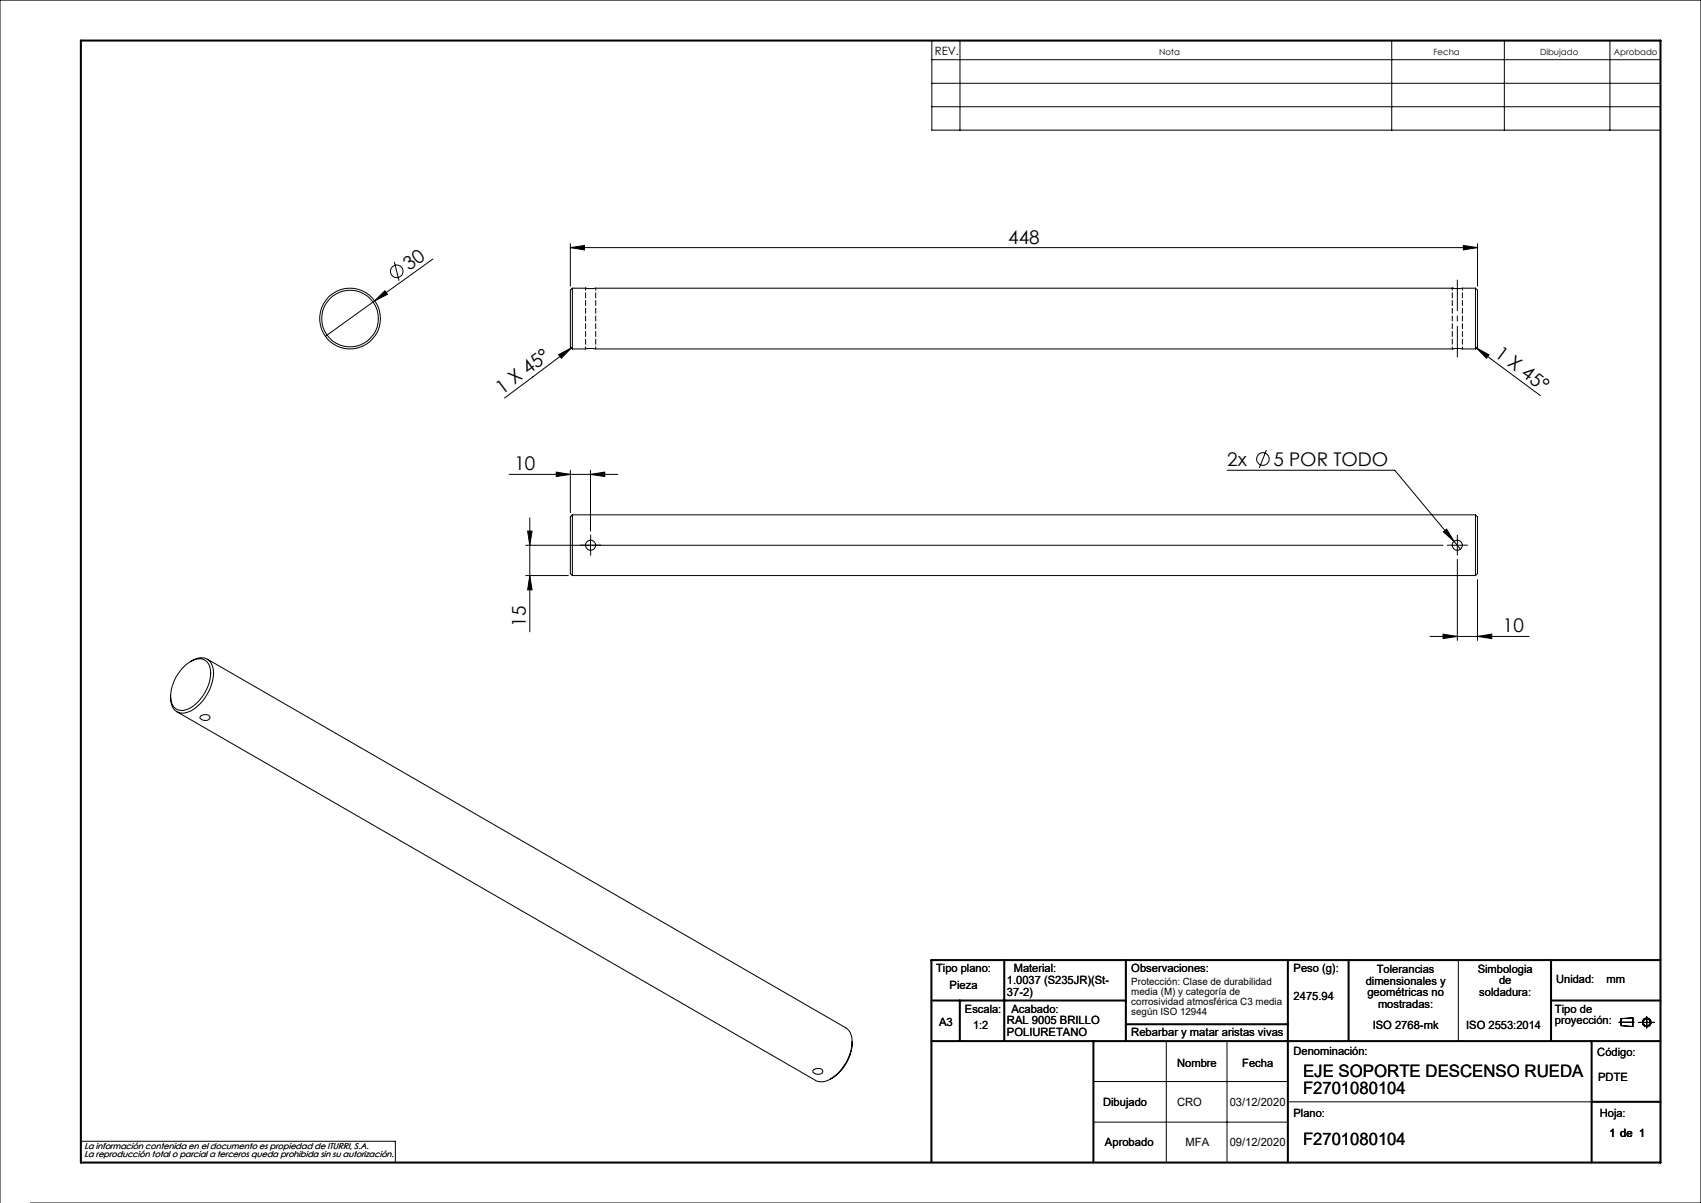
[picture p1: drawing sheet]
<svg xmlns="http://www.w3.org/2000/svg" width="420mm" height="297mm" viewBox="0 0 420 297" stroke-linecap="round" stroke-linejoin="round" font-family="sans-serif">
<g fill="none" stroke="#000" stroke-width=".25">
<path d="M230.1 10h179.9v22.1h-179.9zM230.1 14.7h179.9M237 10v22.1M343.6 10v22.1M371.4 10v22.1M397.5 10v22.1M230.1 20.6h179.9M230.1 26.3h179.9M92.5 74.3l2.5-2.5 .7 .9zM92.5 74.3l-12.2 8.7M97.4 64.7l1.1 4.6M106.9 64l-14.4 10.3"/>
<path d="M140.8 61.1l3.5-.5v1.1zM140.8 60.1v10.6M140.8 61.1h224M141.3 71.2v14.9M141.3 71.2l-.5 .4v14.1l.5 .4M141.3 71.2h223M361.3 60.6l3.5 .5-3.5 .6zM364.3 71.2v14.9M364.3 71.2l.5 .4v14.1l-.5 .4M364.8 60.1v10.6M137.9 87.6l3.2-1.7-2.5 2.5zM141.1 85.9l-16.5 12.4"/>
<path d="M141.3 86.1h223M364.6 85.9l3.1 1.7-.7 .8zM364.6 85.9l15.8 11.8M125.7 117.1h26.8M137.3 116.6l3.5 .5-3.5 .5zM140.8 116.1v10.5M145.8 117.1l3.5-.5v1zM145.8 116.1v15M303 116.1h41.4l16.2 19.5M312.7 111.1l-1.8 4.4M129.8 134.6h226.5M130.3 131.1h1.1l-.6 3.5z"/>
<path d="M130.8 127.9v28.1M141.3 127.1v15M141.3 127.1l-.5 .5v14l.5 .5M141.3 127.1h223M145.8 133.3v2.6M356.4 131.3l.8-.7 1.8 3.1zM358.6 134.6h2.5M359.8 138.1v20M359.8 133.3v2.6M364.3 127.1v15M364.3 127.1l.5 .5v14l-.5 .5M129.8 142.1h10.5"/>
<path d="M130.8 142.1l.6 3.5h-1.1zM141.3 142.1h223M353.1 157.1h24.4M356.3 156.6l3.5 .5-3.5 .6zM364.8 157.1l3.5-.5v1.1zM364.8 143.1v15M43.7 175.7l157.7 91a3.8 3.8 0 0 0 4.3-.7 11.7 11.7 0 0 0 4.7-8.8M45.3 164.7a5.4 5.4 0 0 1 4.9-1.9 4.1 4.1 0 0 1 1.6 5.2 10.3 10.3 0 0 1-5.8 7.2 2.7 2.7 0 0 1-3.8-2.5 10.3 10.3 0 0 1 3.1-8zM47.1 163.3a3.4 3.4 0 0 1 5.1 .6 8.5 8.5 0 0 1-1.4 8.1 7.8 7.8 0 0 1-5.8 4.1 3 3 0 0 1-2.9-3.4v-.8M49.5 176.8a1.5 1.5 0 0 1 2.4 .3 1.35 1.35 0 0 1-1.3 .8 1.35 1.35 0 0 1-1.2-.9zM51.2 162.7l157.6 91a3.7 3.7 0 0 1 1.6 3.5M360.1 237v20"/>
<path d="M210.4 257.2a10.8 10.8 0 0 1-5.3 9.2M288 257v30M303 257v30M399.7 252.4h3.8M400.3 251.5l2.9-.2v2.1l-2.9-.2zM404.6 252.4h4M406.6 251v2.8M200.9 264.2a1.46 1.46 0 0 1 2.3 .3 1.31 1.31 0 0 1-2.2 .5l-.3-.4zM270 267h48M270 277h48M318 272h75M0 297v-297h420v297h-412.5"/>
<path d="M20 281.8h77.6v5.2"/>
<circle cx="86.4" cy="78.6" r="7"/>
<circle cx="86.4" cy="78.7" r="7.5"/>
<circle cx="97.9" cy="67" r="1.56"/>
<circle cx="311.8" cy="113.3" r="1.56"/>
<circle cx="145.8" cy="134.6" r="1.26"/>
<circle cx="359.8" cy="134.6" r="1.26"/>
<circle cx="406.6" cy="252.4" r=".86"/>
<circle cx="406.6" cy="252.4" r="1.07"/>
</g>
<g fill="none" stroke="#000" stroke-width=".5">
<path d="M20 10h390v277h-390zM248 237v20M278 237v20M318 237v50M333 237v20M383 237v20M410 237h-180v50M230 257h180M230 247h48M237 247v10M270 257v30M278 252.9h40"/>
<path d="M383 247h27M393 257v30M393 272h17"/>
</g>
<path d="M144.6 134.6h-1.3M145.8 133.3v-1.2M145.8 135.8v1.3M147.1 134.6h1.2M358.6 134.6h-1.3M359.8 133.3v-1.2M359.8 135.8v1.3M361.1 134.6h1.2" fill="none" stroke="#000" stroke-width=".25" stroke-dasharray="15.2 1.3 1.3 1.3"/>
<path d="M359.8 88.1v-19" fill="none" stroke="#000" stroke-width=".25" stroke-dasharray="15.2 1.3 1.3 1.3" stroke-dashoffset="7.6"/>
<g fill="#000">
<path d="M92.5 74.3l2.5-2.5 .7 .9zM137.9 87.6l3.2-1.7-2.5 2.5zM364.6 85.9l3.1 1.7-.7 .8z"/>
<path d="M140.8 61.1l3.5-.5v1.1zM361.3 60.6l3.5 .5-3.5 .6zM356.4 131.3l2.6 2.4-1.8-3.1z"/>
<path d="M137.3 116.6l3.5 .5-3.5 .5zM145.8 117.1l3.5-.5v1z"/>
<path d="M130.8 142.1l.6 3.5h-1.1zM130.3 131.1h1.1l-.6 3.5z"/>
<path d="M364.8 157.1l3.5-.5v1.1zM356.3 156.6l3.5 .5-3.5 .6z"/>
</g>
<path d="M144.6 71.1h.1M358.6 71.1l.2 .1M358.8 86.1h-.2" fill="none" stroke="#000" stroke-width=".25" stroke-dasharray="1.3 .6"/>
<path d="M144.6 71.1v15M358.6 71.1v15M147.1 86.1v-15M361.1 86.1v-15" fill="none" stroke="#000" stroke-width=".25" stroke-dasharray="1.3 .6" stroke-dashoffset=".8"/>
<g font-size="4.7">
<text x="249" y="60.1">448</text>
<text x="101.1" y="66.9" transform="rotate(-36 101.1 66.9)">30</text>
<text x="368.9" y="87.9" transform="rotate(37 368.9 87.9)">1 X 45°</text>
<text x="124" y="97.4" transform="rotate(-37 124 97.4)">1 X 45°</text>
<text x="127" y="116.1">10</text>
<text x="303" y="115">2x</text>
<text x="314.4" y="115">5 POR TODO</text>
<text x="129.8" y="154.7" transform="rotate(-90 129.8 154.7)">15</text>
<text x="371.1" y="156.1">10</text>
</g>
<g font-size="4.2">
<text x="321.7" y="265.9">EJE SOPORTE DESCENSO RUEDA</text>
<text x="321.7" y="270.2">F2701080104</text>
<text x="321.7" y="282.8">F2701080104</text>
</g>
<g font-size="2.8">
<text x="230.8" y="13.6">REV.</text>
<text x="231.1" y="239.9">Tipo plano:</text>
<text x="250.3" y="239.9">Material:</text>
<text x="279.3" y="239.9">Observaciones:</text>
<text x="319.4" y="239.9">Peso (g):</text>
<text x="234.5" y="244.1">Pieza</text>
<text x="248.6" y="243">1.0037 (S235JR)(St-</text>
<text x="248.6" y="245.8">37-2)</text>
<text x="337.2" y="243.1">dimensionales y</text>
<text x="337.6" y="246">geométricas no</text>
<text x="339.9" y="240.3">Tolerancias</text>
<text x="364.9" y="240.2">Simbologia</text>
<text x="365.3" y="245.9">soldadura:</text>
<text x="370.1" y="243">de</text>
<text x="384.2" y="242.7">Unidad:</text>
<text x="396.7" y="242.7">mm</text>
<text x="238.3" y="250">Escala:</text>
<text x="249.7" y="250">Acabado:</text>
<text x="319.4" y="246.9">2475.94</text>
<text x="340.2" y="248.8">mostradas:</text>
<text x="383.9" y="250">Tipo de</text>
<text x="231.9" y="253.4">A3</text>
<text x="240.3" y="254">1:2</text>
<text x="248.6" y="252.9">RAL 9005 BRILLO</text>
<text x="248.6" y="255.7">POLIURETANO</text>
<text x="279.3" y="255.7">Rebarbar y matar aristas vivas</text>
<text x="338.9" y="254">ISO 2768-mk</text>
<text x="362" y="254">ISO 2553:2014</text>
<text x="383.9" y="252.8">proyección:</text>
<text x="290.6" y="263.3">Nombre</text>
<text x="306.7" y="263.3">Fecha</text>
<text x="319.4" y="260.6">Denominación:</text>
<text x="394.4" y="260.6">Código:</text>
<text x="394.6" y="266.9">PDTE</text>
<text x="272.4" y="273">Dibujado</text>
<text x="290.6" y="273">CRO</text>
<text x="303.6" y="273">03/12/2020</text>
<text x="319.4" y="275.8">Plano:</text>
<text x="395" y="275.8">Hoja:</text>
<text x="397.4" y="280.6">1 de 1</text>
<text x="272.8" y="282.8">Aprobado</text>
<text x="292.7" y="282.8">MFA</text>
<text x="303.6" y="282.8">09/12/2020</text>
</g>
<g font-size="2.5">
<text x="279.3" y="243.1">Protección: Clase de durabilidad</text>
<text x="279.3" y="245.6">media (M) y categoría de</text>
<text x="279.3" y="248">corrosividad atmosférica C3 media</text>
<text x="279.3" y="250.5">según ISO 12944</text>
</g>
<g font-size="2.1">
<text x="286.2" y="13.6">Nota</text>
<text x="353.9" y="13.6">Fecha</text>
<text x="380.3" y="13.6">Dibujado</text>
<text x="398.5" y="13.6">Aprobado</text>
<text x="20.8" y="283.7">La información contenida en el documento es propiedad de ITURRI, S.A.</text>
<text x="20.8" y="285.7">La reproducción total o parcial a terceros queda prohibida sin su autorización.</text>
</g>
</svg>
